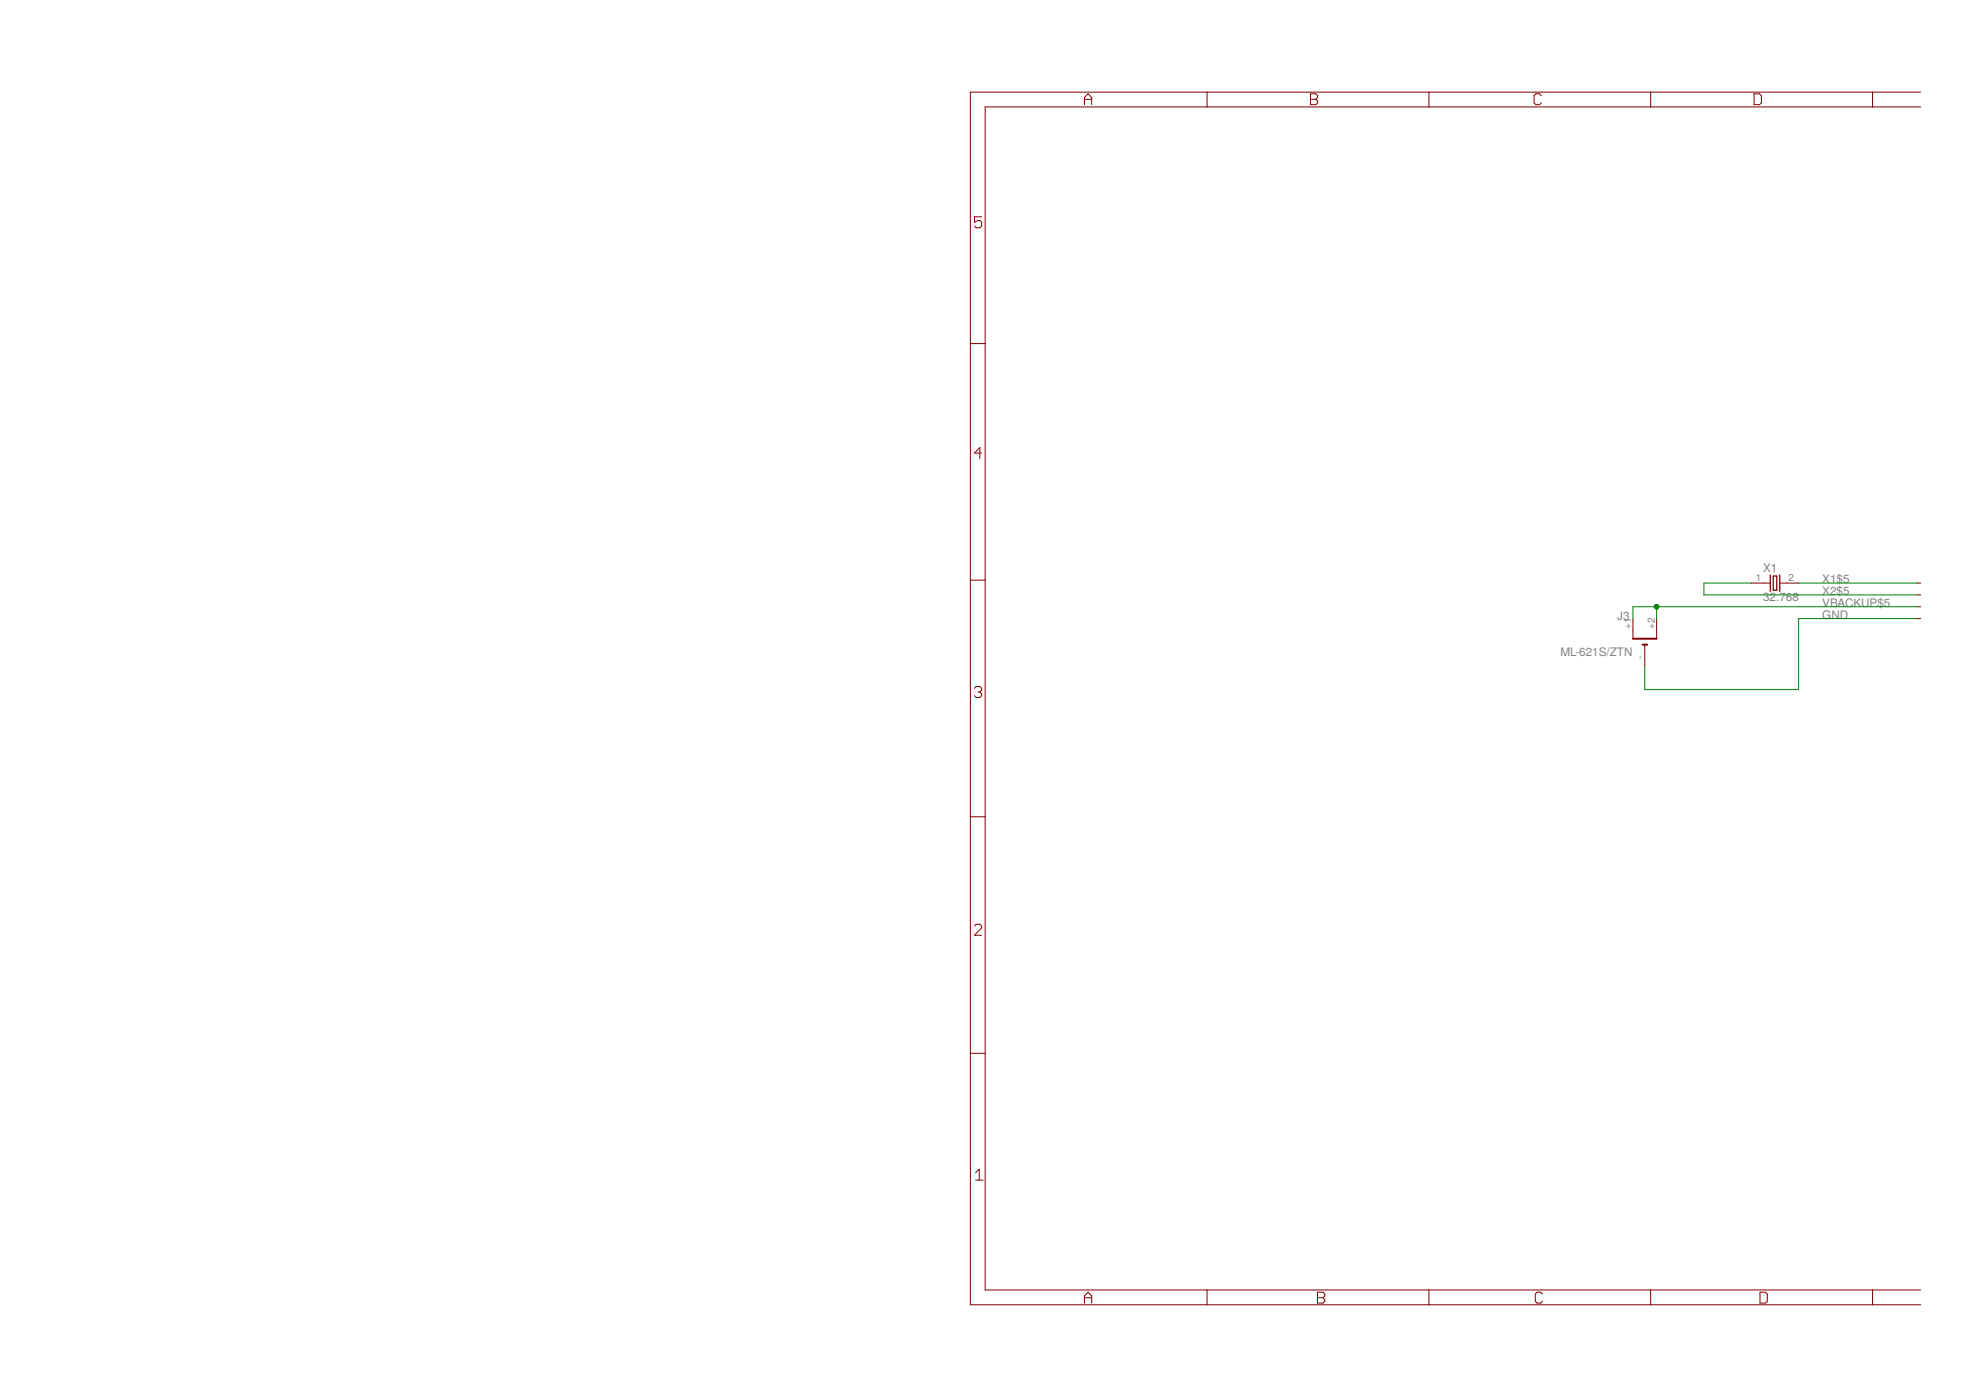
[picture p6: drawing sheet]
<svg xmlns="http://www.w3.org/2000/svg" width="297mm" height="210mm" viewBox="0 0 297 210" stroke-linecap="round" stroke-linejoin="round" font-family="sans-serif">
<g fill="none" stroke="#800000" stroke-width=".15">
<path d="M162.9 15.7v-1.1l.6-.5 .5 .5v1.1M162.9 14.9h1.1M181.4 13.8v2.3M196.9 14.1h.8l.3 .3v.2l-.3 .3 .3 .3v.3l-.3 .2h-.8zM196.9 14.9h.8M214.7 13.8v2.3M231.6 14.4l-.3-.3h-.5l-.3 .3v1.1l.3 .2h.5l.3-.2M248 13.8v2.3M263.5 14.1h.9l.2 .3v1.1l-.2 .2h-.9zM281.3 13.8v2.3M288.6 13.8h-142.8v182.2h142.8M288.6 16.1h-140.6v177.7h140.6"/>
<path d="M147.5 32.6h-1.1v.8l.5-.3h.3l.3 .3v.6l-.3 .2h-.5l-.3-.2M145.8 51.6h2.2M147.5 68.1h-1.1l.8-.9v1.7M145.8 87.2h2.2M245.3 92.9v3.1M247.1 96.9v3.2M248.9 92.9v3.1M263.1 87.6h2.9M267.4 87.6h2.8M288 87.6h.6M288 89.4h.6M288 91.2h.6"/>
<path d="M288 92.9h.6M146.4 103.4l.3-.3h.5l.3 .3v.3l-.3 .3M146.9 104h.3M147.2 104l.3 .2v.3l-.3 .3h-.5l-.3-.3M145.8 122.7h2.2M146.4 139.1l.3-.2h.5l.3 .2v.3l-1.1 1.1h1.1M145.8 158.3h2.2M146.6 176.2l.5-.5v1.6M146.6 177.3h1.1M162.9 195.8v-1.1l.6-.5 .5 .5v1.1M162.9 195h1.1M181.4 193.8v2.2"/>
<path d="M198 195h.8M198 194.2h.8l.3 .2v.3l-.3 .3 .3 .2v.3l-.3 .3h-.8zM214.7 193.8v2.2M231.8 194.4l-.3-.2h-.6l-.2 .2v1.1l.2 .3h.6l.3-.3M248 193.8v2.2M264.4 194.2h.9l.2 .2v1.1l-.2 .3h-.9zM281.3 193.8v2.2"/>
</g>
<path d="M266 86.4v2.5M266.4 86.6h.6v2.1h-.6zM267.4 86.4v2.5" fill="none" stroke="#800000" stroke-width=".19"/>
<path d="M245.3 96h3.6M246.8 96.9h.7" fill="none" stroke="#800000" stroke-width=".3"/>
<path d="M248.9 91.2v1.7M263.1 87.6h-7.1v1.8h32M270.2 87.6h17.8M288 91.2h-42.7v1.7M288 92.9h-17.8v10.7h-23.1v-3.5" fill="none" stroke="#008000" stroke-width=".15"/>
<circle cx="248.9" cy="91.2" r=".36" fill="#008000" stroke="#008000" stroke-width=".15"/>
<g font-size="1.8" fill="#808080">
<text x="264.9" y="86">X1</text>
<text x="273.8" y="87.6">X1$5</text>
<text x="273.8" y="89.4">X2$5</text>
<text x="243" y="93.2">J3</text>
<text x="264.9" y="90.3">32.768</text>
<text x="273.8" y="91.2">VBACKUP$5</text>
<text x="273.8" y="92.9">GND</text>
<text x="234.5" y="98.6">ML-621S/ZTN</text>
</g>
<g font-size="1.5" fill="#808080">
<text x="263.8" y="87.4">1</text>
<text x="268.7" y="87.4">2</text>
<text x="288.7" y="89.1">2</text>
<text x="245.1" y="94.5" transform="rotate(-90 245.1 94.5)">+1</text>
<text x="248.7" y="94.5" transform="rotate(-90 248.7 94.5)">+2</text>
<text x="288.7" y="90.9">3</text>
<text x="246.9" y="99" transform="rotate(-90 246.9 99)">-</text>
</g>
</svg>
